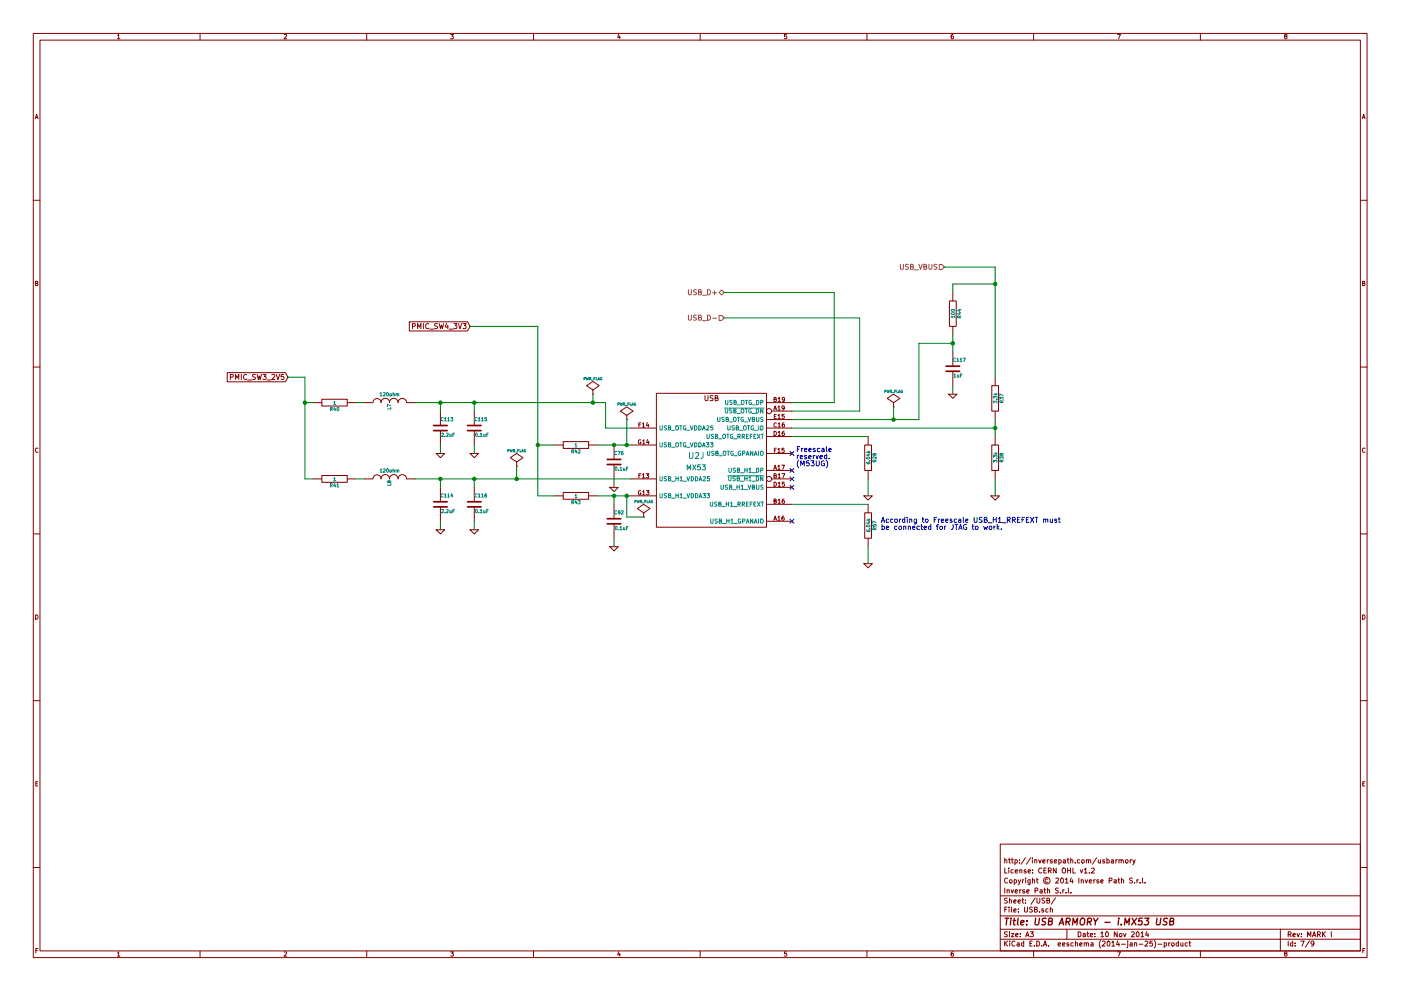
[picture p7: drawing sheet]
EESchema Schematic File Version 2
LIBS:power
LIBS:device
LIBS:transistors
LIBS:conn
LIBS:linear
LIBS:regul
LIBS:74xx
LIBS:cmos4000
LIBS:adc-dac
LIBS:memory
LIBS:xilinx
LIBS:special
LIBS:microcontrollers
LIBS:dsp
LIBS:microchip
LIBS:analog_switches
LIBS:motorola
LIBS:texas
LIBS:intel
LIBS:audio
LIBS:interface
LIBS:digital-audio
LIBS:philips
LIBS:display
LIBS:cypress
LIBS:siliconi
LIBS:opto
LIBS:atmel
LIBS:contrib
LIBS:valves
LIBS:armory
LIBS:armory-cache
EELAYER 24 0
EELAYER END
$Descr A3 16535 11693
encoding utf-8
Sheet 7 9
Title "USB ARMORY - i.MX53 USB"
Date "10 Nov 2014"
Rev "MARK I"
Comp "Inverse Path S.r.l."
Comment1 "Copyright © 2014 Inverse Path S.r.l."
Comment2 "License: CERN OHL v1.2"
Comment3 "http://inversepath.com/usbarmory"
Comment4 ""
$EndDescr
Text GLabel 3400 4450 0    60   Input ~ 0
PMIC_SW3_2V5
Text HLabel 8550 3450 0    60   BiDi ~ 0
USB_D+
Text HLabel 8550 3750 0    60   Input ~ 0
USB_D-
NoConn ~ 9350 5550
NoConn ~ 9350 5650
NoConn ~ 9350 5750
NoConn ~ 9350 6150
NoConn ~ 9350 5350
Text Notes 9400 5500 0    60   ~ 0
Freescale\nreserved.\n(M53UG)
$Comp
L R R28
U 1 1
P 10250 5400
F 0 "R28" V 10330 5400 40  0000 C CNN
F 1 "6.04k" V 10257 5401 40  0000 C CNN
F 2 "SM0201" V 10180 5400 30  0001 C CNN
F 3 "~" H 10250 5400 30  0000 C CNN
F 4 "Vishay Draloric" V 10250 5400 60  0001 C CNN "Mfg"
F 5 "CRCW02016K04FNED" V 10250 5400 60  0001 C CNN "Mfg PN"
F 6 "1%, 50mW" V 10250 5400 60  0001 C CNN "Desc"
F 7 "Farnell" V 10250 5400 60  0001 C CNN "Supplier"
F 8 "2140165" V 10250 5400 60  0001 C CNN "Supplier PN"
	1    10250 5400
	1    0    0    -1  
$EndComp
$Comp
L GND #PWR070
U 1 1
P 10250 5850
F 0 "#PWR070" H 10250 5850 30  0001 C CNN
F 1 "GND" H 10250 5780 30  0001 C CNN
F 2 "" H 10250 5850 60  0000 C CNN
F 3 "" H 10250 5850 60  0000 C CNN
	1    10250 5850
	1    0    0    -1  
$EndComp
Wire Wire Line
	9350 5150 10250 5150
Wire Wire Line
	10250 5650 10250 5850
Wire Wire Line
	8550 3750 10150 3750
Wire Wire Line
	10150 3750 10150 4850
Wire Wire Line
	10150 4850 9350 4850
Wire Wire Line
	8550 3450 9850 3450
Wire Wire Line
	9850 3450 9850 4750
Wire Wire Line
	9850 4750 9350 4750
$Comp
L C C76
U 1 1
P 7250 5450
F 0 "C76" H 7250 5550 40  0000 L CNN
F 1 "0.1uF" H 7256 5365 40  0000 L CNN
F 2 "SM0201" H 7288 5300 30  0001 C CNN
F 3 "~" H 7250 5450 60  0000 C CNN
F 4 "TDK" H 7250 5450 60  0001 C CNN "Mfg"
F 5 "C0603X5R0J104K030BC" H 7250 5450 60  0001 C CNN "Mfg PN"
F 6 "X5R, 10%, 6.3V" H 7250 5450 60  0001 C CNN "Desc"
F 7 "Farnell" H 7250 5450 60  0001 C CNN "Supplier"
F 8 "1844078" H 7250 5450 60  0001 C CNN "Supplier PN"
	1    7250 5450
	1    0    0    -1  
$EndComp
$Comp
L GND #PWR071
U 1 1
P 7250 5750
F 0 "#PWR071" H 7250 5750 30  0001 C CNN
F 1 "GND" H 7250 5680 30  0001 C CNN
F 2 "" H 7250 5750 60  0000 C CNN
F 3 "" H 7250 5750 60  0000 C CNN
	1    7250 5750
	1    0    0    -1  
$EndComp
Wire Wire Line
	7250 5650 7250 5750
Text GLabel 5550 3850 0    60   Input ~ 0
PMIC_SW4_3V3
$Comp
L INDUCTOR L7
U 1 1
P 4600 4750
F 0 "L7" H 4550 4750 40  0000 C CNN
F 1 "120ohm" V 4700 4750 40  0000 C CNN
F 2 "SM0201" H 4600 4750 60  0001 C CNN
F 3 "~" H 4600 4750 60  0000 C CNN
F 4 "Wurth Elektronik" V 4600 4750 60  0001 C CNN "Mfg"
F 5 "742692003" V 4600 4750 60  0001 C CNN "Mfg PN"
F 6 "0.2A, 0.45ohm" V 4600 4750 60  0001 C CNN "Desc"
F 7 "Farnell" V 4600 4750 60  0001 C CNN "Supplier"
F 8 "2336037" V 4600 4750 60  0001 C CNN "Supplier PN"
	1    4600 4750
	0    -1   -1   0   
$EndComp
$Comp
L C C115
U 1 1
P 5600 5050
F 0 "C115" H 5600 5150 40  0000 L CNN
F 1 "0.1uF" H 5606 4965 40  0000 L CNN
F 2 "SM0201" H 5638 4900 30  0001 C CNN
F 3 "~" H 5600 5050 60  0000 C CNN
F 4 "TDK" H 5600 5050 60  0001 C CNN "Mfg"
F 5 "C0603X5R0J104K030BC" H 5600 5050 60  0001 C CNN "Mfg PN"
F 6 "X5R, 10%, 6.3V" H 5600 5050 60  0001 C CNN "Desc"
F 7 "Farnell" H 5600 5050 60  0001 C CNN "Supplier"
F 8 "1844078" H 5600 5050 60  0001 C CNN "Supplier PN"
	1    5600 5050
	1    0    0    -1  
$EndComp
Wire Wire Line
	7450 5050 7150 5050
Wire Wire Line
	7150 5050 7150 4750
Wire Wire Line
	7150 4750 4900 4750
$Comp
L C C113
U 1 1
P 5200 5050
F 0 "C113" H 5200 5150 40  0000 L CNN
F 1 "2.2uF" H 5206 4965 40  0000 L CNN
F 2 "SM0402" H 5238 4900 30  0001 C CNN
F 3 "~" H 5200 5050 60  0000 C CNN
F 4 "X5R, 6.3V, 10%" H 5200 5050 60  0001 C CNN "Desc"
F 5 "TDK" H 5200 5050 60  0001 C CNN "Mfg"
F 6 "C1005X5R0J225K050BC" H 5200 5050 60  0001 C CNN "Mfg PN"
F 7 "Farnell" H 5200 5050 60  0001 C CNN "Supplier"
F 8 "2346873" H 5200 5050 60  0001 C CNN "Supplier PN"
	1    5200 5050
	1    0    0    -1  
$EndComp
$Comp
L GND #PWR072
U 1 1
P 5600 5350
F 0 "#PWR072" H 5600 5350 30  0001 C CNN
F 1 "GND" H 5600 5280 30  0001 C CNN
F 2 "" H 5600 5350 60  0000 C CNN
F 3 "" H 5600 5350 60  0000 C CNN
	1    5600 5350
	1    0    0    -1  
$EndComp
$Comp
L GND #PWR073
U 1 1
P 5200 5350
F 0 "#PWR073" H 5200 5350 30  0001 C CNN
F 1 "GND" H 5200 5280 30  0001 C CNN
F 2 "" H 5200 5350 60  0000 C CNN
F 3 "" H 5200 5350 60  0000 C CNN
	1    5200 5350
	1    0    0    -1  
$EndComp
Wire Wire Line
	5600 5250 5600 5350
Wire Wire Line
	5200 5250 5200 5350
Wire Wire Line
	5200 4750 5200 4850
Connection ~ 5200 4750
Wire Wire Line
	5600 4750 5600 4850
Connection ~ 5600 4750
$Comp
L R R38
U 1 1
P 11750 5400
F 0 "R38" V 11830 5400 40  0000 C CNN
F 1 "3.3k" V 11757 5401 40  0000 C CNN
F 2 "SM0201" V 11680 5400 30  0001 C CNN
F 3 "~" H 11750 5400 30  0000 C CNN
F 4 "Vishay Draloric" V 11750 5400 60  0001 C CNN "Mfg"
F 5 "CRCW02013K30FNED" V 11750 5400 60  0001 C CNN "Mfg PN"
F 6 "1%, 50mW" V 11750 5400 60  0001 C CNN "Desc"
F 7 "Farnell" V 11750 5400 60  0001 C CNN "Supplier"
F 8 "2140129" V 11750 5400 60  0001 C CNN "Supplier PN"
	1    11750 5400
	1    0    0    -1  
$EndComp
$Comp
L R R37
U 1 1
P 11750 4700
F 0 "R37" V 11830 4700 40  0000 C CNN
F 1 "3.3k" V 11757 4701 40  0000 C CNN
F 2 "SM0201" V 11680 4700 30  0001 C CNN
F 3 "~" H 11750 4700 30  0000 C CNN
F 4 "Vishay Draloric" V 11750 4700 60  0001 C CNN "Mfg"
F 5 "CRCW02013K30FNED" V 11750 4700 60  0001 C CNN "Mfg PN"
F 6 "1%, 50mW" V 11750 4700 60  0001 C CNN "Desc"
F 7 "Farnell" V 11750 4700 60  0001 C CNN "Supplier"
F 8 "2140129" V 11750 4700 60  0001 C CNN "Supplier PN"
	1    11750 4700
	1    0    0    -1  
$EndComp
Wire Wire Line
	11750 4950 11750 5150
$Comp
L GND #PWR074
U 1 1
P 11750 5850
F 0 "#PWR074" H 11750 5850 30  0001 C CNN
F 1 "GND" H 11750 5780 30  0001 C CNN
F 2 "" H 11750 5850 60  0000 C CNN
F 3 "" H 11750 5850 60  0000 C CNN
	1    11750 5850
	1    0    0    -1  
$EndComp
Wire Wire Line
	11750 5650 11750 5850
Wire Wire Line
	9350 5050 11750 5050
Connection ~ 11750 5050
Text HLabel 11150 3150 0    60   Input ~ 0
USB_VBUS
Wire Wire Line
	11750 3150 11750 4450
$Comp
L R R44
U 1 1
P 11250 3700
F 0 "R44" V 11330 3700 40  0000 C CNN
F 1 "100" V 11257 3701 40  0000 C CNN
F 2 "SM0201" V 11180 3700 30  0001 C CNN
F 3 "~" H 11250 3700 30  0000 C CNN
F 4 "Vishay Draloric" V 11250 3700 60  0001 C CNN "Mfg"
F 5 "CRCW0201100RFNED" V 11250 3700 60  0001 C CNN "Mfg PN"
F 6 "1%, 50mW" V 11250 3700 60  0001 C CNN "Desc"
F 7 "Farnell" V 11250 3700 60  0001 C CNN "Supplier"
F 8 "2139939" V 11250 3700 60  0001 C CNN "Supplier PN"
	1    11250 3700
	1    0    0    -1  
$EndComp
$Comp
L C C117
U 1 1
P 11250 4350
F 0 "C117" H 11250 4450 40  0000 L CNN
F 1 "1uF" H 11256 4265 40  0000 L CNN
F 2 "SM0201" H 11288 4200 30  0001 C CNN
F 3 "~" H 11250 4350 60  0000 C CNN
F 4 "X5R, 6.3V, 20%" H 11250 4350 60  0001 C CNN "Desc"
F 5 "TDK" H 11250 4350 60  0001 C CNN "Mfg"
F 6 "C0603X5R0J105M030BC" H 11250 4350 60  0001 C CNN "Mfg PN"
F 7 "Farnell" H 11250 4350 60  0001 C CNN "Supplier"
F 8 "2354043" H 11250 4350 60  0001 C CNN "Supplier PN"
	1    11250 4350
	1    0    0    -1  
$EndComp
$Comp
L GND #PWR075
U 1 1
P 11250 4650
F 0 "#PWR075" H 11250 4650 30  0001 C CNN
F 1 "GND" H 11250 4580 30  0001 C CNN
F 2 "" H 11250 4650 60  0000 C CNN
F 3 "" H 11250 4650 60  0000 C CNN
	1    11250 4650
	1    0    0    -1  
$EndComp
Wire Wire Line
	11250 4550 11250 4650
Wire Wire Line
	11150 3150 11750 3150
Wire Wire Line
	11250 3450 11250 3350
Wire Wire Line
	11250 3350 11750 3350
Connection ~ 11750 3350
Wire Wire Line
	11250 3950 11250 4150
Wire Wire Line
	9350 4950 10850 4950
Wire Wire Line
	10850 4950 10850 4050
Wire Wire Line
	10850 4050 11250 4050
Connection ~ 11250 4050
$Comp
L R R40
U 1 1
P 3950 4750
F 0 "R40" V 4030 4750 40  0000 C CNN
F 1 "1" V 3957 4751 40  0000 C CNN
F 2 "SM0201" V 3880 4750 30  0001 C CNN
F 3 "~" H 3950 4750 30  0000 C CNN
F 4 "Multicomp" V 3950 4750 60  0001 C CNN "Mfg"
F 5 "MCRE000220" V 3950 4750 60  0001 C CNN "Mfg PN"
F 6 "1%, 50mW" V 3950 4750 60  0001 C CNN "Desc"
F 7 "Farnell" V 3950 4750 60  0001 C CNN "Supplier"
F 8 "2141369" V 3950 4750 60  0001 C CNN "Supplier PN"
	1    3950 4750
	0    1    1    0   
$EndComp
Wire Wire Line
	4200 4750 4300 4750
Wire Wire Line
	3400 4450 3600 4450
Wire Wire Line
	3600 4750 3700 4750
$Comp
L R R42
U 1 1
P 6800 5250
F 0 "R42" V 6880 5250 40  0000 C CNN
F 1 "1" V 6807 5251 40  0000 C CNN
F 2 "SM0201" V 6730 5250 30  0001 C CNN
F 3 "~" H 6800 5250 30  0000 C CNN
F 4 "Multicomp" V 6800 5250 60  0001 C CNN "Mfg"
F 5 "MCRE000220" V 6800 5250 60  0001 C CNN "Mfg PN"
F 6 "1%, 50mW" V 6800 5250 60  0001 C CNN "Desc"
F 7 "Farnell" V 6800 5250 60  0001 C CNN "Supplier"
F 8 "2141369" V 6800 5250 60  0001 C CNN "Supplier PN"
	1    6800 5250
	0    1    1    0   
$EndComp
Wire Wire Line
	7050 5250 7450 5250
Connection ~ 7250 5250
Wire Wire Line
	5550 3850 6350 3850
Wire Wire Line
	6350 5250 6550 5250
$Comp
L R R57
U 1 1
P 10250 6200
F 0 "R57" V 10330 6200 40  0000 C CNN
F 1 "6.04k" V 10257 6201 40  0000 C CNN
F 2 "SM0201" V 10180 6200 30  0001 C CNN
F 3 "~" H 10250 6200 30  0000 C CNN
F 4 "Vishay Draloric" V 10250 6200 60  0001 C CNN "Mfg"
F 5 "CRCW02016K04FNED" V 10250 6200 60  0001 C CNN "Mfg PN"
F 6 "1%, 50mW" V 10250 6200 60  0001 C CNN "Desc"
F 7 "Farnell" V 10250 6200 60  0001 C CNN "Supplier"
F 8 "2140165" V 10250 6200 60  0001 C CNN "Supplier PN"
	1    10250 6200
	1    0    0    -1  
$EndComp
$Comp
L GND #PWR076
U 1 1
P 10250 6650
F 0 "#PWR076" H 10250 6650 30  0001 C CNN
F 1 "GND" H 10250 6580 30  0001 C CNN
F 2 "" H 10250 6650 60  0000 C CNN
F 3 "" H 10250 6650 60  0000 C CNN
	1    10250 6650
	1    0    0    -1  
$EndComp
Wire Wire Line
	9350 5950 10250 5950
Wire Wire Line
	10250 6450 10250 6650
Text Notes 10400 6250 0    60   ~ 0
According to Freescale USB_H1_RREFEXT must\nbe connected for JTAG to work.
$Comp
L MX53 U2
U 10 1
P 8400 5450
F 0 "U2" H 8220 5520 70  0000 C CNN
F 1 "MX53" H 8220 5380 60  0000 C CNN
F 2 "" H 8360 5490 60  0000 C CNN
F 3 "" H 8360 5490 60  0000 C CNN
	10   8400 5450
	1    0    0    -1  
$EndComp
$Comp
L PWR_FLAG #FLG077
U 1 1
P 7000 4650
F 0 "#FLG077" H 7000 4745 30  0001 C CNN
F 1 "PWR_FLAG" H 7000 4830 30  0000 C CNN
F 2 "" H 7000 4650 60  0000 C CNN
F 3 "" H 7000 4650 60  0000 C CNN
	1    7000 4650
	1    0    0    -1  
$EndComp
Wire Wire Line
	7000 4650 7000 4750
Connection ~ 7000 4750
$Comp
L PWR_FLAG #FLG078
U 1 1
P 7400 4950
F 0 "#FLG078" H 7400 5045 30  0001 C CNN
F 1 "PWR_FLAG" H 7400 5130 30  0000 C CNN
F 2 "" H 7400 4950 60  0000 C CNN
F 3 "" H 7400 4950 60  0000 C CNN
	1    7400 4950
	1    0    0    -1  
$EndComp
Wire Wire Line
	7400 4950 7400 5250
Connection ~ 7400 5250
$Comp
L PWR_FLAG #FLG079
U 1 1
P 10550 4800
F 0 "#FLG079" H 10550 4895 30  0001 C CNN
F 1 "PWR_FLAG" H 10550 4980 30  0000 C CNN
F 2 "" H 10550 4800 60  0000 C CNN
F 3 "" H 10550 4800 60  0000 C CNN
	1    10550 4800
	1    0    0    -1  
$EndComp
Wire Wire Line
	10550 4800 10550 4950
Connection ~ 10550 4950
Wire Wire Line
	3600 4450 3600 5650
Wire Wire Line
	6350 3850 6350 5850
$Comp
L INDUCTOR L8
U 1 1
P 4600 5650
F 0 "L8" H 4550 5650 40  0000 C CNN
F 1 "120ohm" V 4700 5650 40  0000 C CNN
F 2 "SM0201" H 4600 5650 60  0001 C CNN
F 3 "~" H 4600 5650 60  0000 C CNN
F 4 "Wurth Elektronik" V 4600 5650 60  0001 C CNN "Mfg"
F 5 "742692003" V 4600 5650 60  0001 C CNN "Mfg PN"
F 6 "0.2A, 0.45ohm" V 4600 5650 60  0001 C CNN "Desc"
F 7 "Farnell" V 4600 5650 60  0001 C CNN "Supplier"
F 8 "2336037" V 4600 5650 60  0001 C CNN "Supplier PN"
	1    4600 5650
	0    -1   -1   0   
$EndComp
$Comp
L C C116
U 1 1
P 5600 5950
F 0 "C116" H 5600 6050 40  0000 L CNN
F 1 "0.1uF" H 5606 5865 40  0000 L CNN
F 2 "SM0201" H 5638 5800 30  0001 C CNN
F 3 "~" H 5600 5950 60  0000 C CNN
F 4 "TDK" H 5600 5950 60  0001 C CNN "Mfg"
F 5 "C0603X5R0J104K030BC" H 5600 5950 60  0001 C CNN "Mfg PN"
F 6 "X5R, 10%, 6.3V" H 5600 5950 60  0001 C CNN "Desc"
F 7 "Farnell" H 5600 5950 60  0001 C CNN "Supplier"
F 8 "1844078" H 5600 5950 60  0001 C CNN "Supplier PN"
	1    5600 5950
	1    0    0    -1  
$EndComp
Wire Wire Line
	4900 5650 7450 5650
$Comp
L C C114
U 1 1
P 5200 5950
F 0 "C114" H 5200 6050 40  0000 L CNN
F 1 "2.2uF" H 5206 5865 40  0000 L CNN
F 2 "SM0402" H 5238 5800 30  0001 C CNN
F 3 "~" H 5200 5950 60  0000 C CNN
F 4 "X5R, 6.3V, 10%" H 5200 5950 60  0001 C CNN "Desc"
F 5 "TDK" H 5200 5950 60  0001 C CNN "Mfg"
F 6 "C1005X5R0J225K050BC" H 5200 5950 60  0001 C CNN "Mfg PN"
F 7 "Farnell" H 5200 5950 60  0001 C CNN "Supplier"
F 8 "2346873" H 5200 5950 60  0001 C CNN "Supplier PN"
	1    5200 5950
	1    0    0    -1  
$EndComp
$Comp
L GND #PWR080
U 1 1
P 5600 6250
F 0 "#PWR080" H 5600 6250 30  0001 C CNN
F 1 "GND" H 5600 6180 30  0001 C CNN
F 2 "" H 5600 6250 60  0000 C CNN
F 3 "" H 5600 6250 60  0000 C CNN
	1    5600 6250
	1    0    0    -1  
$EndComp
$Comp
L GND #PWR081
U 1 1
P 5200 6250
F 0 "#PWR081" H 5200 6250 30  0001 C CNN
F 1 "GND" H 5200 6180 30  0001 C CNN
F 2 "" H 5200 6250 60  0000 C CNN
F 3 "" H 5200 6250 60  0000 C CNN
	1    5200 6250
	1    0    0    -1  
$EndComp
Wire Wire Line
	5600 6150 5600 6250
Wire Wire Line
	5200 6150 5200 6250
Wire Wire Line
	5200 5650 5200 5750
Connection ~ 5200 5650
Wire Wire Line
	5600 5650 5600 5750
Connection ~ 5600 5650
$Comp
L R R41
U 1 1
P 3950 5650
F 0 "R41" V 4030 5650 40  0000 C CNN
F 1 "1" V 3957 5651 40  0000 C CNN
F 2 "SM0201" V 3880 5650 30  0001 C CNN
F 3 "~" H 3950 5650 30  0000 C CNN
F 4 "Multicomp" V 3950 5650 60  0001 C CNN "Mfg"
F 5 "MCRE000220" V 3950 5650 60  0001 C CNN "Mfg PN"
F 6 "1%, 50mW" V 3950 5650 60  0001 C CNN "Desc"
F 7 "Farnell" V 3950 5650 60  0001 C CNN "Supplier"
F 8 "2141369" V 3950 5650 60  0001 C CNN "Supplier PN"
	1    3950 5650
	0    1    1    0   
$EndComp
Wire Wire Line
	4200 5650 4300 5650
Wire Wire Line
	3600 5650 3700 5650
Connection ~ 3600 4750
$Comp
L R R43
U 1 1
P 6800 5850
F 0 "R43" V 6880 5850 40  0000 C CNN
F 1 "1" V 6807 5851 40  0000 C CNN
F 2 "SM0201" V 6730 5850 30  0001 C CNN
F 3 "~" H 6800 5850 30  0000 C CNN
F 4 "Multicomp" V 6800 5850 60  0001 C CNN "Mfg"
F 5 "MCRE000220" V 6800 5850 60  0001 C CNN "Mfg PN"
F 6 "1%, 50mW" V 6800 5850 60  0001 C CNN "Desc"
F 7 "Farnell" V 6800 5850 60  0001 C CNN "Supplier"
F 8 "2141369" V 6800 5850 60  0001 C CNN "Supplier PN"
	1    6800 5850
	0    1    1    0   
$EndComp
Wire Wire Line
	6350 5850 6550 5850
Connection ~ 6350 5250
Wire Wire Line
	7050 5850 7450 5850
$Comp
L C C92
U 1 1
P 7250 6150
F 0 "C92" H 7250 6250 40  0000 L CNN
F 1 "0.1uF" H 7256 6065 40  0000 L CNN
F 2 "SM0201" H 7288 6000 30  0001 C CNN
F 3 "~" H 7250 6150 60  0000 C CNN
F 4 "TDK" H 7250 6150 60  0001 C CNN "Mfg"
F 5 "C0603X5R0J104K030BC" H 7250 6150 60  0001 C CNN "Mfg PN"
F 6 "X5R, 10%, 6.3V" H 7250 6150 60  0001 C CNN "Desc"
F 7 "Farnell" H 7250 6150 60  0001 C CNN "Supplier"
F 8 "1844078" H 7250 6150 60  0001 C CNN "Supplier PN"
	1    7250 6150
	1    0    0    -1  
$EndComp
$Comp
L GND #PWR082
U 1 1
P 7250 6450
F 0 "#PWR082" H 7250 6450 30  0001 C CNN
F 1 "GND" H 7250 6380 30  0001 C CNN
F 2 "" H 7250 6450 60  0000 C CNN
F 3 "" H 7250 6450 60  0000 C CNN
	1    7250 6450
	1    0    0    -1  
$EndComp
Wire Wire Line
	7250 5850 7250 5950
Connection ~ 7250 5850
Wire Wire Line
	7250 6350 7250 6450
$Comp
L PWR_FLAG #FLG083
U 1 1
P 7600 6100
F 0 "#FLG083" H 7600 6195 30  0001 C CNN
F 1 "PWR_FLAG" H 7600 6280 30  0000 C CNN
F 2 "" H 7600 6100 60  0000 C CNN
F 3 "" H 7600 6100 60  0000 C CNN
	1    7600 6100
	1    0    0    -1  
$EndComp
$Comp
L PWR_FLAG #FLG084
U 1 1
P 6100 5500
F 0 "#FLG084" H 6100 5595 30  0001 C CNN
F 1 "PWR_FLAG" H 6100 5680 30  0000 C CNN
F 2 "" H 6100 5500 60  0000 C CNN
F 3 "" H 6100 5500 60  0000 C CNN
	1    6100 5500
	1    0    0    -1  
$EndComp
Wire Wire Line
	7400 6100 7600 6100
Wire Wire Line
	7400 6100 7400 5850
Connection ~ 7400 5850
Wire Wire Line
	6100 5500 6100 5650
Connection ~ 6100 5650
$EndSCHEMATC
